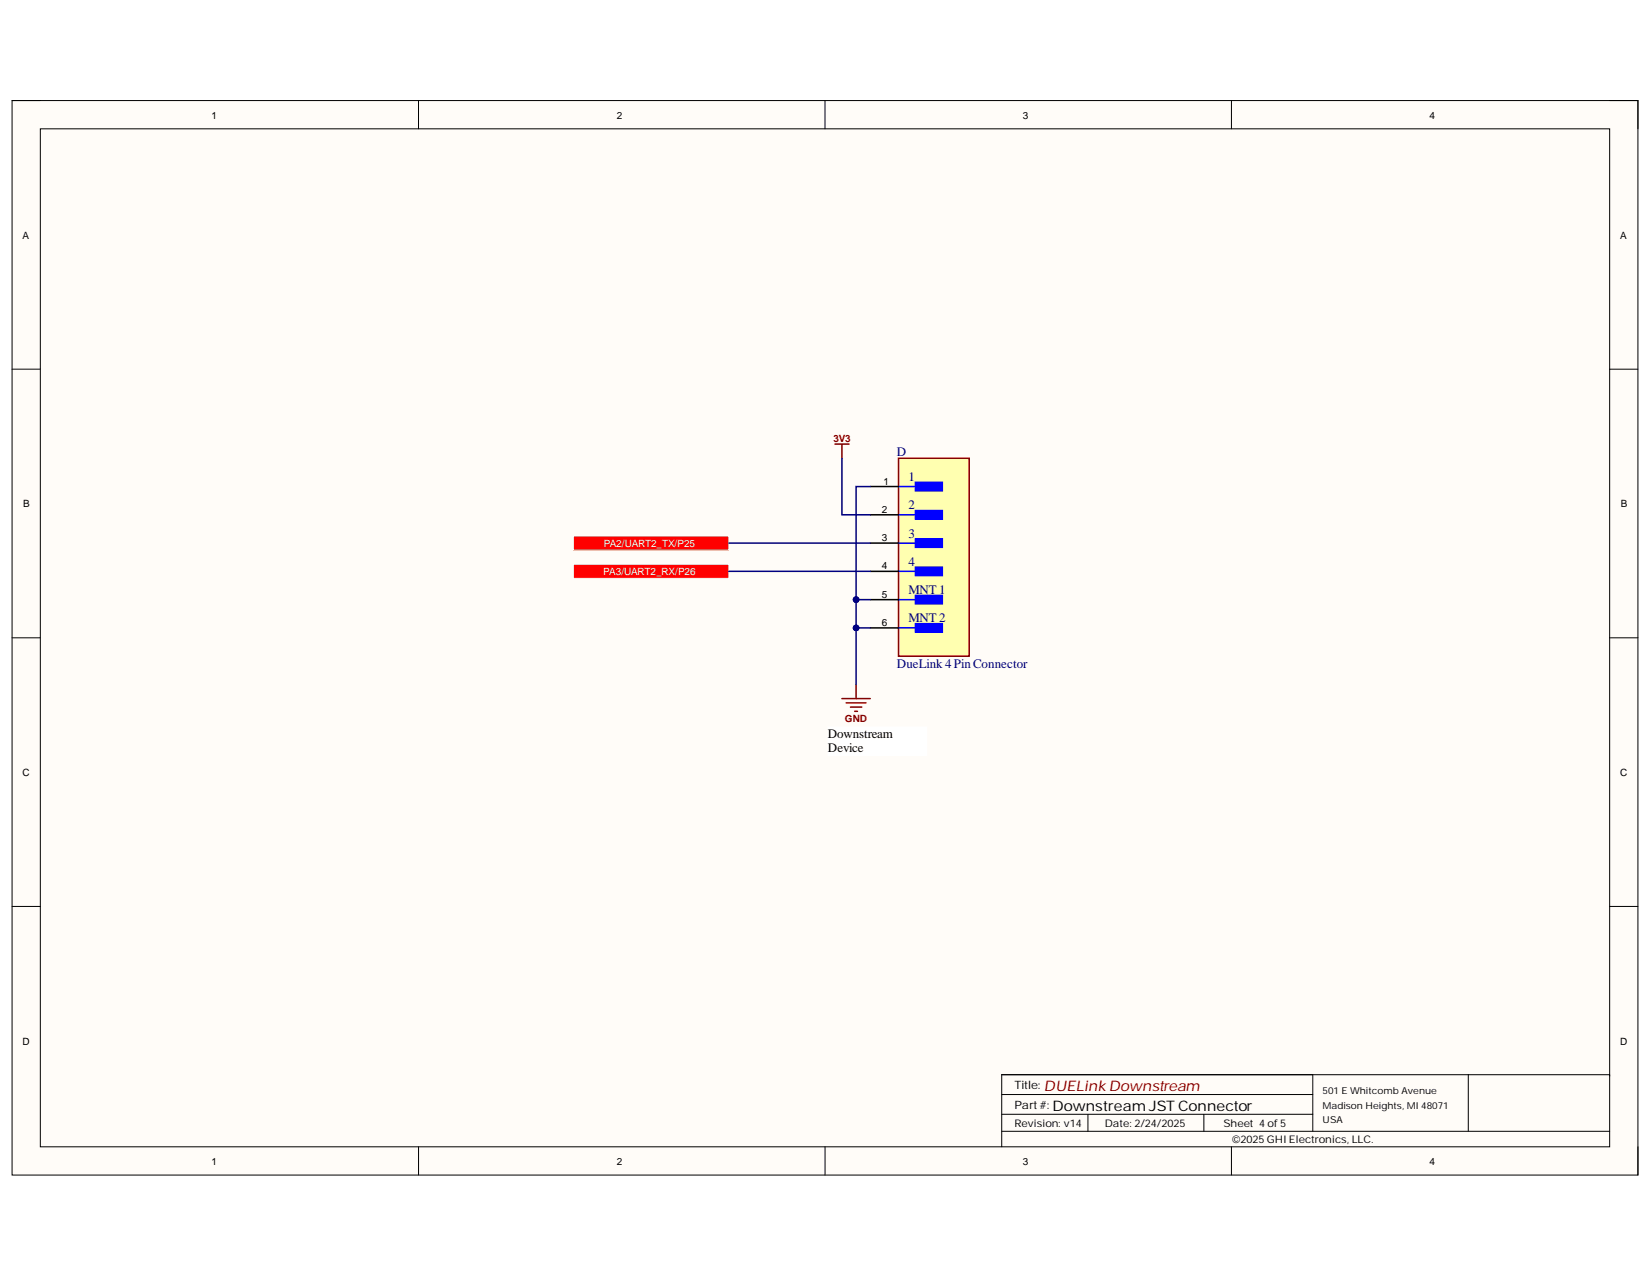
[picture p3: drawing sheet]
<svg xmlns="http://www.w3.org/2000/svg" width="279mm" height="216mm" viewBox="0 0 279 216" stroke-linecap="round" stroke-linejoin="round" font-family="sans-serif">
<path d="M2 17h275v181.7h-275z" fill-rule="evenodd" fill="#fffcf8"/>
<path d="M2 17h275v181.7h-275z" fill="none" stroke="#000" stroke-width=".17"/>
<path d="M6.8 21.8h265.4v172.1h-265.4z" fill-rule="evenodd" fill="#fffcf8"/>
<g fill="none" stroke="#000" stroke-width=".17">
<path d="M2 17h4.8M70.8 17v4.8M139.5 17v4.8M208.3 17v4.8M272.2 17h4.8v4.8M6.8 21.8h265.4v172.1h-265.4zM2 62.4h4.8M272.2 62.4h4.8M2 107.8h4.8M272.2 107.8h4.8M2 153.3h4.8M272.2 153.3h4.8"/>
<path d="M70.8 193.9v4.8M139.5 193.9v4.8M169.4 188.4h52.6M169.4 191.3h102.8M169.4 185.1h52.6M184 188.4v2.9M203.6 188.4v2.9M208.3 193.9v4.8M222 181.7v9.6M248.3 181.7v9.6M272.2 181.9v-.2h-102.8v12.2M277 193.9v4.8"/>
</g>
<path d="M140 122.9h16.7v4.8h-16.7z" fill-rule="evenodd" fill="#fff"/>
<path d="M140 122.9h16.7v4.8h-16.7z" fill="none" stroke="#fff" stroke-width=".17"/>
<path d="M141.2 75.1h2.4M142.4 75.1v2.4M142.4 118.1h4.8M143.1 118.8h3.4M143.8 119.5h1.9M144.8 115.7v2.4M144.5 120.3h.5" fill="none" stroke="#800000" stroke-width=".25"/>
<path d="M97 90.6h26.3v2.4h-26.3z" fill-rule="evenodd" fill="#f00"/>
<path d="M97 90.6h26.3v2.4h-26.3z" fill="none" stroke="#fff" stroke-width=".17"/>
<path d="M97 95.4h26.3v2.4h-26.3z" fill-rule="evenodd" fill="#f00"/>
<path d="M97 95.4h26.3v2.4h-26.3z" fill="none" stroke="#fff" stroke-width=".17"/>
<path d="M152 77.5h11.9v33.4h-11.9z" fill-rule="evenodd" fill="#ffffb0"/>
<path d="M152 77.5h11.9v33.4h-11.9z" fill="none" stroke="#800000" stroke-width=".25"/>
<path d="M154.8 81.5h4.6v1.5h-4.6z" fill-rule="evenodd" fill="#00f"/>
<path d="M152 82.3h5.2M154.8 81.5h4.6v1.5h-4.6z" fill="none" stroke="#00f" stroke-width=".25"/>
<path d="M154.8 86.3h4.6v1.5h-4.6z" fill-rule="evenodd" fill="#00f"/>
<path d="M152 87h5.2M154.8 86.3h4.6v1.5h-4.6z" fill="none" stroke="#00f" stroke-width=".25"/>
<path d="M154.8 91.1h4.6v1.4h-4.6z" fill-rule="evenodd" fill="#00f"/>
<path d="M152 91.8h5.2M154.8 91.1h4.6v1.4h-4.6z" fill="none" stroke="#00f" stroke-width=".25"/>
<path d="M154.8 95.9h4.6v1.4h-4.6z" fill-rule="evenodd" fill="#00f"/>
<path d="M152 96.6h5.2M154.8 95.9h4.6v1.4h-4.6z" fill="none" stroke="#00f" stroke-width=".25"/>
<path d="M154.8 100.7h4.6v1.4h-4.6z" fill-rule="evenodd" fill="#00f"/>
<path d="M152 101.4h5.2M154.8 100.7h4.6v1.4h-4.6z" fill="none" stroke="#00f" stroke-width=".25"/>
<path d="M154.8 105.4h4.6v1.5h-4.6z" fill-rule="evenodd" fill="#00f"/>
<path d="M152 106.2h5.2M154.8 105.4h4.6v1.5h-4.6z" fill="none" stroke="#00f" stroke-width=".25"/>
<path d="M147.2 82.3h4.8M147.2 87h4.8M147.2 91.8h4.8M147.2 96.6h4.8M147.2 101.4h4.8M147.2 106.2h4.8" fill="none" stroke="#000" stroke-width=".25"/>
<path d="M142.4 77.5v9.5h4.8M144.8 101.4h2.4" fill="none" stroke="#000080" stroke-width=".25"/>
<circle cx="144.8" cy="101.4" r=".48" fill="#000080"/>
<circle cx="144.8" cy="101.4" r=".48" fill="none" stroke="#000080" stroke-width=".17"/>
<path d="M144.8 106.2h2.4" fill="none" stroke="#000080" stroke-width=".25"/>
<circle cx="144.8" cy="106.2" r=".48" fill="#000080"/>
<circle cx="144.8" cy="106.2" r=".48" fill="none" stroke="#000080" stroke-width=".17"/>
<path d="M123.3 96.6h23.9M123.3 91.8h23.9M147.2 82.3h-2.4v33.4" fill="none" stroke="#000080" stroke-width=".25"/>
<circle cx="144.8" cy="101.4" r=".48" fill="#000080"/>
<circle cx="144.8" cy="101.4" r=".48" fill="none" stroke="#000080" stroke-width=".17"/>
<circle cx="144.8" cy="106.2" r=".48" fill="#000080"/>
<circle cx="144.8" cy="106.2" r=".48" fill="none" stroke="#000080" stroke-width=".17"/>
<text font-size="2.5" fill="#800000" x="176.6" y="184.4">DUELink Downstream</text>
<text font-size="2.5" x="178" y="187.8">Downstream JST Connector</text>
<g font-size="2.2" fill="#000080">
<text x="151.7" y="77">D</text>
<text x="153.6" y="81.4">1</text>
<text x="153.6" y="86.1">2</text>
<text x="153.6" y="90.9">3</text>
<text x="153.6" y="95.7">4</text>
<text x="153.6" y="100.5">MNT 1</text>
<text x="153.6" y="105.2">MNT 2</text>
<text x="151.7" y="112.9">DueLink 4Pin Connector</text>
</g>
<g font-size="2.2">
<text x="140" y="124.8">Downstream</text>
<text x="140" y="127.2">Device</text>
</g>
<g font-size="1.9">
<text x="171.6" y="184.1">Title:</text>
<text x="171.6" y="187.5">Part #:</text>
</g>
<g font-size="1.8">
<text x="171.6" y="190.5">Revision: v14</text>
<text x="186.9" y="190.5">Date: 2/24/2025</text>
<text x="206.9" y="190.5">Sheet 4 of 5</text>
<text x="208.4" y="193.3">©2025 GHI Electronics, LLC.</text>
</g>
<g font-size="1.7">
<text x="35.8" y="20">1</text>
<text x="104.3" y="20">2</text>
<text x="173" y="20">3</text>
<text x="241.8" y="20">4</text>
<text x="3.8" y="40.3">A</text>
<text x="274" y="40.3">A</text>
<text x="149.4" y="82">1</text>
<text x="3.9" y="85.8">B</text>
<text x="149.1" y="86.7">2</text>
<text x="274.1" y="85.8">B</text>
<text x="149.1" y="91.5">3</text>
<text x="149.1" y="96.2">4</text>
<text x="149.1" y="101.1">5</text>
<text x="149.1" y="105.8">6</text>
<text x="3.8" y="131.2">C</text>
<text x="274" y="131.2">C</text>
<text x="3.8" y="176.6">D</text>
<text x="274" y="176.6">D</text>
<text x="35.8" y="196.9">1</text>
<text x="104.3" y="196.9">2</text>
<text x="173" y="196.9">3</text>
<text x="241.8" y="196.9">4</text>
</g>
<g font-size="1.7" fill="#800000">
<text x="140.9" y="74.8">3V3</text>
<text x="142.9" y="122.1">GND</text>
</g>
<g font-size="1.7" fill="#fff">
<text x="102.1" y="92.4">PA2/UART2_TX/P25</text>
<text x="102" y="97.3">PA3/UART2_RX/P26</text>
</g>
<g font-size="1.6">
<text x="223.7" y="185">501 E Whitcomb Avenue</text>
<text x="223.7" y="187.4">Madison Heights, MI 48071</text>
<text x="223.7" y="189.8">USA</text>
</g>
</svg>
